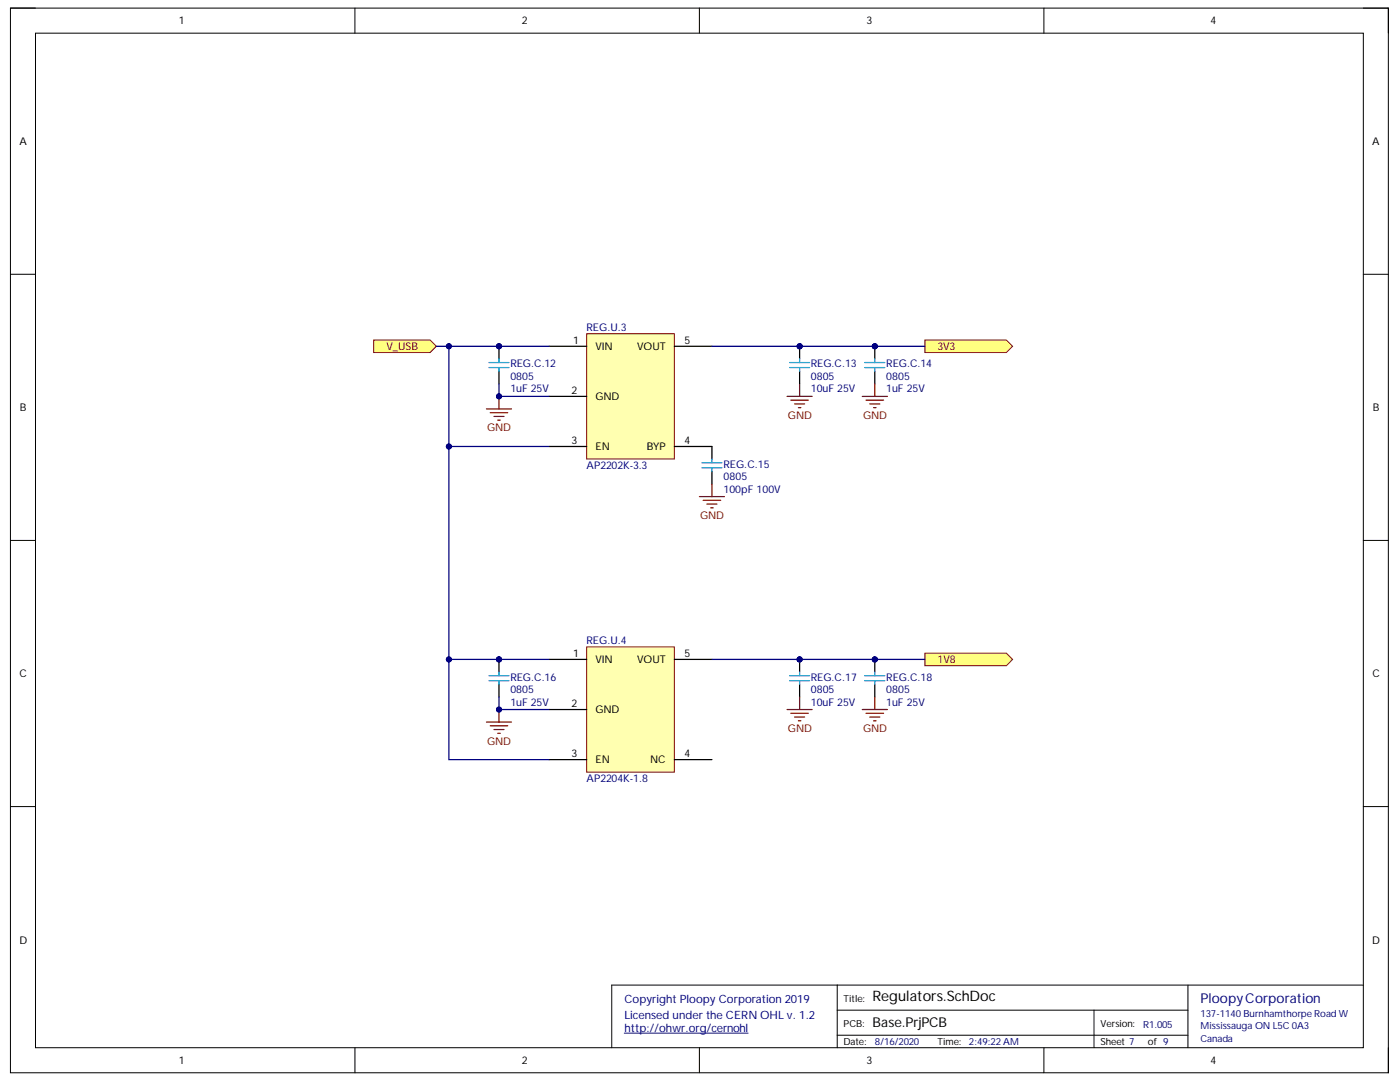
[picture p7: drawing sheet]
<svg xmlns="http://www.w3.org/2000/svg" width="279mm" height="216mm" viewBox="0 0 279 216" stroke-linecap="round" stroke-linejoin="round" font-family="sans-serif">
<path d="M2.1 1.6h275v212.5h-275z" fill="none" stroke="#000" stroke-width=".2"/>
<path d="M7.1 6.6h265v202.5h-265z" fill-rule="evenodd" fill="#fff"/>
<g fill="none" stroke="#000" stroke-width=".2">
<path d="M2.1 1.6h5M7.1 6.6h265v202.5h-265zM70.8 1.6v5M139.6 1.6v5M208.3 1.6v5M272.1 1.6h5v5M2.1 54.7h5M272.1 54.7h5M2.1 107.8h5M272.1 107.8h5M2.1 160.9h5M272.1 160.9h5"/>
<path d="M167.1 196.6v12.5M237.1 196.6v12.5M272.1 196.6h-150v12.5M70.8 209.1v5M139.6 209.1v5M167.1 201.6h70M167.1 206.6h70M208.3 209.1v5M218.3 201.6v7.5M277.1 209.1v5"/>
</g>
<path d="M124.6 206.2h24.7" fill="none" stroke="#000080" stroke-width=".2"/>
<path d="M99.6 79.1v2.5M157.1 79.1h5M157.8 79.8h3.5M159.6 76.6v2.5M97.1 81.6h5M97.8 82.3h3.5M98.6 83.1h2M99.3 83.8h.5M158.6 80.6h2M159.3 81.3h.5" fill="none" stroke="#800000" stroke-width=".25"/>
<circle cx="99.6" cy="79.1" r=".5" fill="#000080"/>
<circle cx="99.6" cy="79.1" r=".5" fill="none" stroke="#000080" stroke-width=".2"/>
<circle cx="99.6" cy="69.1" r=".5" fill="#000080"/>
<circle cx="99.6" cy="69.1" r=".5" fill="none" stroke="#000080" stroke-width=".2"/>
<path d="M99.6 69.1v2.5" fill="none" stroke="#000" stroke-width=".25"/>
<circle cx="99.6" cy="69.1" r=".5" fill="#000080"/>
<circle cx="99.6" cy="69.1" r=".5" fill="none" stroke="#000080" stroke-width=".2"/>
<path d="M99.6 74.1v2.5" fill="none" stroke="#000" stroke-width=".25"/>
<path d="M97.6 73.3h4M97.6 72.3h4M99.6 71.6v.7M99.6 73.3v.8" fill="none" stroke="#009cca" stroke-width=".25"/>
<path d="M74.6 67.8h11.2l1.3 1.3-1.3 1.2h-11.2z" fill-rule="evenodd" fill="#ffff80"/>
<path d="M74.6 67.8h11.2l1.3 1.3-1.3 1.2h-11.2z" fill="none" stroke="#800000" stroke-width=".2"/>
<path d="M184.6 67.9h16.2l1.3 1.2-1.3 1.2h-16.2z" fill-rule="evenodd" fill="#ffff80"/>
<path d="M184.6 67.9h16.2l1.3 1.2-1.3 1.2h-16.2z" fill="none" stroke="#800000" stroke-width=".2"/>
<circle cx="159.6" cy="69.1" r=".5" fill="#000080"/>
<circle cx="159.6" cy="69.1" r=".5" fill="none" stroke="#000080" stroke-width=".2"/>
<path d="M159.6 69.1v2.5" fill="none" stroke="#000" stroke-width=".25"/>
<circle cx="159.6" cy="69.1" r=".5" fill="#000080"/>
<circle cx="159.6" cy="69.1" r=".5" fill="none" stroke="#000080" stroke-width=".2"/>
<path d="M159.6 74.1v2.5" fill="none" stroke="#000" stroke-width=".25"/>
<path d="M157.6 73.3h4M157.6 72.3h4M159.6 71.6v.7M159.6 73.3v.8" fill="none" stroke="#009cca" stroke-width=".25"/>
<circle cx="174.6" cy="69.1" r=".5" fill="#000080"/>
<circle cx="174.6" cy="69.1" r=".5" fill="none" stroke="#000080" stroke-width=".2"/>
<path d="M174.6 69.1v2.5" fill="none" stroke="#000" stroke-width=".25"/>
<circle cx="174.6" cy="69.1" r=".5" fill="#000080"/>
<circle cx="174.6" cy="69.1" r=".5" fill="none" stroke="#000080" stroke-width=".2"/>
<path d="M174.6 74.1v2.5" fill="none" stroke="#000" stroke-width=".25"/>
<path d="M172.6 73.3h4M172.6 72.3h4M174.6 71.6v.7M174.6 73.3v.8" fill="none" stroke="#009cca" stroke-width=".25"/>
<path d="M172.1 79.1h5M172.8 79.8h3.5M174.6 76.6v2.5M173.6 80.6h2M174.3 81.3h.5" fill="none" stroke="#800000" stroke-width=".25"/>
<path d="M117.1 66.6h17.5v25h-17.5z" fill-rule="evenodd" fill="#ffffb0"/>
<path d="M117.1 66.6h17.5v25h-17.5z" fill="none" stroke="#800000" stroke-width=".2"/>
<path d="M109.6 69.1h7.5M109.6 79.1h7.5M134.6 69.1h7.5M109.6 89.1h7.5M134.6 89.1h7.5v2.5M142.1 94.1v2.5" fill="none" stroke="#000" stroke-width=".25"/>
<path d="M140.1 93.3h4M140.1 92.3h4M142.1 91.6v.7M142.1 93.3v.8" fill="none" stroke="#009cca" stroke-width=".25"/>
<path d="M139.6 99.1h5M140.3 99.8h3.5M142.1 96.6v2.5M141.1 100.6h2M141.8 101.3h.5" fill="none" stroke="#800000" stroke-width=".25"/>
<path d="M117.1 129.1h17.5v25h-17.5z" fill-rule="evenodd" fill="#ffffb0"/>
<path d="M117.1 129.1h17.5v25h-17.5z" fill="none" stroke="#800000" stroke-width=".2"/>
<path d="M109.6 131.6h7.5M134.6 131.6h7.5M109.6 141.6h7.5M109.6 151.6h7.5M134.6 151.6h7.5" fill="none" stroke="#000" stroke-width=".25"/>
<circle cx="159.6" cy="131.6" r=".5" fill="#000080"/>
<circle cx="159.6" cy="131.6" r=".5" fill="none" stroke="#000080" stroke-width=".2"/>
<path d="M159.6 131.6v2.5" fill="none" stroke="#000" stroke-width=".25"/>
<circle cx="159.6" cy="131.6" r=".5" fill="#000080"/>
<circle cx="159.6" cy="131.6" r=".5" fill="none" stroke="#000080" stroke-width=".2"/>
<path d="M159.6 136.6v2.5" fill="none" stroke="#000" stroke-width=".25"/>
<path d="M157.6 135.8h4M157.6 134.8h4M159.6 134.1v.7M159.6 135.8v.8" fill="none" stroke="#009cca" stroke-width=".25"/>
<path d="M97.1 144.1h5M97.8 144.8h3.5M98.6 145.6h2M99.3 146.3h.5M99.6 141.6v2.5" fill="none" stroke="#800000" stroke-width=".25"/>
<circle cx="99.6" cy="141.6" r=".5" fill="#000080"/>
<circle cx="99.6" cy="141.6" r=".5" fill="none" stroke="#000080" stroke-width=".2"/>
<path d="M159.6 139.1v2.5M157.1 141.6h5M157.8 142.3h3.5M158.6 143.1h2M159.3 143.8h.5" fill="none" stroke="#800000" stroke-width=".25"/>
<circle cx="99.6" cy="131.6" r=".5" fill="#000080"/>
<circle cx="99.6" cy="131.6" r=".5" fill="none" stroke="#000080" stroke-width=".2"/>
<path d="M99.6 131.6v2.5" fill="none" stroke="#000" stroke-width=".25"/>
<circle cx="99.6" cy="131.6" r=".5" fill="#000080"/>
<circle cx="99.6" cy="131.6" r=".5" fill="none" stroke="#000080" stroke-width=".2"/>
<path d="M99.6 136.6v2.5" fill="none" stroke="#000" stroke-width=".25"/>
<path d="M97.6 135.8h4M97.6 134.8h4M99.6 134.1v.7M99.6 135.8v.8" fill="none" stroke="#009cca" stroke-width=".25"/>
<path d="M184.6 130.3h16.2l1.3 1.3-1.3 1.2h-16.2z" fill-rule="evenodd" fill="#ffff80"/>
<path d="M184.6 130.3h16.2l1.3 1.3-1.3 1.2h-16.2z" fill="none" stroke="#800000" stroke-width=".2"/>
<path d="M99.6 76.6v2.5h10" fill="none" stroke="#000080" stroke-width=".25"/>
<circle cx="99.6" cy="79.1" r=".5" fill="#000080"/>
<circle cx="99.6" cy="79.1" r=".5" fill="none" stroke="#000080" stroke-width=".2"/>
<path d="M109.6 69.1h-20v20h20" fill="none" stroke="#000080" stroke-width=".25"/>
<circle cx="89.6" cy="89.1" r=".5" fill="#000080"/>
<circle cx="89.6" cy="89.1" r=".5" fill="none" stroke="#000080" stroke-width=".2"/>
<circle cx="89.6" cy="69.1" r=".5" fill="#000080"/>
<circle cx="89.6" cy="69.1" r=".5" fill="none" stroke="#000080" stroke-width=".2"/>
<circle cx="99.6" cy="69.1" r=".5" fill="#000080"/>
<circle cx="99.6" cy="69.1" r=".5" fill="none" stroke="#000080" stroke-width=".2"/>
<path d="M87.1 69.1h2.5" fill="none" stroke="#000080" stroke-width=".25"/>
<circle cx="89.6" cy="69.1" r=".5" fill="#000080"/>
<circle cx="89.6" cy="69.1" r=".5" fill="none" stroke="#000080" stroke-width=".2"/>
<path d="M142.1 69.1h42.5" fill="none" stroke="#000080" stroke-width=".25"/>
<circle cx="174.6" cy="69.1" r=".5" fill="#000080"/>
<circle cx="174.6" cy="69.1" r=".5" fill="none" stroke="#000080" stroke-width=".2"/>
<circle cx="159.6" cy="69.1" r=".5" fill="#000080"/>
<circle cx="159.6" cy="69.1" r=".5" fill="none" stroke="#000080" stroke-width=".2"/>
<path d="M99.6 139.1v2.5h10" fill="none" stroke="#000080" stroke-width=".25"/>
<circle cx="99.6" cy="141.6" r=".5" fill="#000080"/>
<circle cx="99.6" cy="141.6" r=".5" fill="none" stroke="#000080" stroke-width=".2"/>
<path d="M89.6 89.1v42.5h20" fill="none" stroke="#000080" stroke-width=".25"/>
<circle cx="99.6" cy="131.6" r=".5" fill="#000080"/>
<circle cx="99.6" cy="131.6" r=".5" fill="none" stroke="#000080" stroke-width=".2"/>
<circle cx="89.6" cy="131.6" r=".5" fill="#000080"/>
<circle cx="89.6" cy="131.6" r=".5" fill="none" stroke="#000080" stroke-width=".2"/>
<circle cx="89.6" cy="89.1" r=".5" fill="#000080"/>
<circle cx="89.6" cy="89.1" r=".5" fill="none" stroke="#000080" stroke-width=".2"/>
<path d="M89.6 131.6v20h20" fill="none" stroke="#000080" stroke-width=".25"/>
<circle cx="89.6" cy="131.6" r=".5" fill="#000080"/>
<circle cx="89.6" cy="131.6" r=".5" fill="none" stroke="#000080" stroke-width=".2"/>
<path d="M142.1 131.6h42.5" fill="none" stroke="#000080" stroke-width=".25"/>
<circle cx="159.6" cy="131.6" r=".5" fill="#000080"/>
<circle cx="159.6" cy="131.6" r=".5" fill="none" stroke="#000080" stroke-width=".2"/>
<circle cx="174.6" cy="131.6" r=".5" fill="#000080"/>
<circle cx="174.6" cy="131.6" r=".5" fill="none" stroke="#000080" stroke-width=".2"/>
<circle cx="174.6" cy="131.6" r=".5" fill="#000080"/>
<circle cx="174.6" cy="131.6" r=".5" fill="none" stroke="#000080" stroke-width=".2"/>
<path d="M174.6 131.6v2.5" fill="none" stroke="#000" stroke-width=".25"/>
<circle cx="174.6" cy="131.6" r=".5" fill="#000080"/>
<circle cx="174.6" cy="131.6" r=".5" fill="none" stroke="#000080" stroke-width=".2"/>
<path d="M174.6 136.6v2.5" fill="none" stroke="#000" stroke-width=".25"/>
<path d="M172.6 135.8h4M172.6 134.8h4M174.6 134.1v.7M174.6 135.8v.8" fill="none" stroke="#009cca" stroke-width=".25"/>
<path d="M174.6 139.1v2.5M172.1 141.6h5M172.8 142.3h3.5M173.6 143.1h2M174.3 143.8h.5" fill="none" stroke="#800000" stroke-width=".25"/>
<text font-size="2.9" x="174.1" y="199.8">Regulators.SchDoc</text>
<text font-size="2.7" fill="#000080" x="239.6" y="200.1">PloopyCorporation</text>
<text font-size="2.7" x="174.1" y="204.8">Base.PrjPCB</text>
<g font-size="2.3" fill="#000080">
<text x="124.6" y="200.2">Copyright Ploopy Corporation 2019</text>
<text x="124.6" y="203.4">Licensed under the CERN OHL v. 1.2</text>
<text x="124.6" y="205.9">http://ohwr.org/cernohl</text>
</g>
<g font-size="2.1">
<text x="35.7" y="4.8">1</text>
<text x="104.1" y="4.8">2</text>
<text x="172.9" y="4.8">3</text>
<text x="241.6" y="4.8">4</text>
<text x="3.9" y="28.9">A</text>
<text x="273.8" y="28.9">A</text>
<text x="114.4" y="68.6">1</text>
<text x="118.9" y="69.9">VIN</text>
<text x="127.1" y="69.9">VOUT</text>
<text x="136.6" y="68.6">5</text>
<text x="4" y="82">B</text>
<text x="114" y="78.6">2</text>
<text x="118.9" y="79.8">GND</text>
<text x="274" y="82">B</text>
<text x="114" y="88.6">3</text>
<text x="118.9" y="89.8">EN</text>
<text x="129.1" y="89.8">BYP</text>
<text x="136.6" y="88.6">4</text>
<text x="114.4" y="131.1">1</text>
<text x="136.6" y="131.1">5</text>
<text x="3.9" y="135.2">C</text>
<text x="118.9" y="132.4">VIN</text>
<text x="127.1" y="132.4">VOUT</text>
<text x="273.9" y="135.2">C</text>
<text x="114" y="141.1">2</text>
<text x="118.9" y="142.3">GND</text>
<text x="114" y="151.1">3</text>
<text x="118.9" y="152.3">EN</text>
<text x="129.8" y="152.3">NC</text>
<text x="136.6" y="151.1">4</text>
<text x="3.9" y="188.3">D</text>
<text x="273.8" y="188.3">D</text>
<text x="35.7" y="212.3">1</text>
<text x="104.1" y="212.3">2</text>
<text x="172.9" y="212.3">3</text>
<text x="241.6" y="212.3">4</text>
</g>
<g font-size="2.1" fill="#800000">
<text x="77.1" y="69.9">V_USB</text>
<text x="187.1" y="69.9">3V3</text>
<text x="157.3" y="83.6">GND</text>
<text x="172.2" y="83.6">GND</text>
<text x="97.2" y="86.1">GND</text>
<text x="139.7" y="103.6">GND</text>
<text x="187.1" y="132.4">1V8</text>
<text x="97.2" y="148.6">GND</text>
<text x="157.3" y="146.1">GND</text>
<text x="172.2" y="146.1">GND</text>
</g>
<g font-size="2.1" fill="#000080">
<text x="117.1" y="66.1">REG.U.3</text>
<text x="101.9" y="73.3">REG.C.12</text>
<text x="101.9" y="75.9">0805</text>
<text x="161.8" y="73.3">REG.C.13</text>
<text x="161.8" y="75.9">0805</text>
<text x="176.9" y="73.3">REG.C.14</text>
<text x="176.9" y="75.9">0805</text>
<text x="101.9" y="78.3">1uF 25V</text>
<text x="161.8" y="78.3">10uF 25V</text>
<text x="176.9" y="78.3">1uF 25V</text>
<text x="117.1" y="93.5">AP2202K-3.3</text>
<text x="144.4" y="93.3">REG.C.15</text>
<text x="144.4" y="95.8">0805</text>
<text x="144.4" y="98.4">100pF 100V</text>
<text x="117.1" y="128.6">REG.U.4</text>
<text x="101.9" y="135.8">REG.C.16</text>
<text x="161.8" y="135.8">REG.C.17</text>
<text x="176.9" y="135.8">REG.C.18</text>
<text x="101.9" y="140.8">1uF 25V</text>
<text x="101.9" y="138.3">0805</text>
<text x="161.8" y="140.8">10uF 25V</text>
<text x="161.8" y="138.3">0805</text>
<text x="176.9" y="140.8">1uF 25V</text>
<text x="176.9" y="138.3">0805</text>
<text x="117.1" y="156">AP2204K-1.8</text>
</g>
<g font-size="1.9">
<text x="168.3" y="199.9">Title:</text>
<text x="168.3" y="208.6">Date:</text>
<text x="168.3" y="204.8">PCB:</text>
<text x="187.1" y="208.6">Time:</text>
<text x="219.6" y="204.8">Version:</text>
<text x="219.6" y="208.6">Sheet 7</text>
<text x="229.1" y="208.6">of 9</text>
</g>
<g font-size="1.9" fill="#000080">
<text x="239.6" y="202.9">137-1140Burnhamthorpe Road W</text>
<text x="174.6" y="208.6">8/16/2020</text>
<text x="193.4" y="208.6">2:49:22AM</text>
<text x="228.1" y="205.1">R1.005</text>
<text x="239.6" y="205.3">Mississauga ON L5C 0A3</text>
<text x="239.6" y="207.9">Canada</text>
</g>
</svg>
